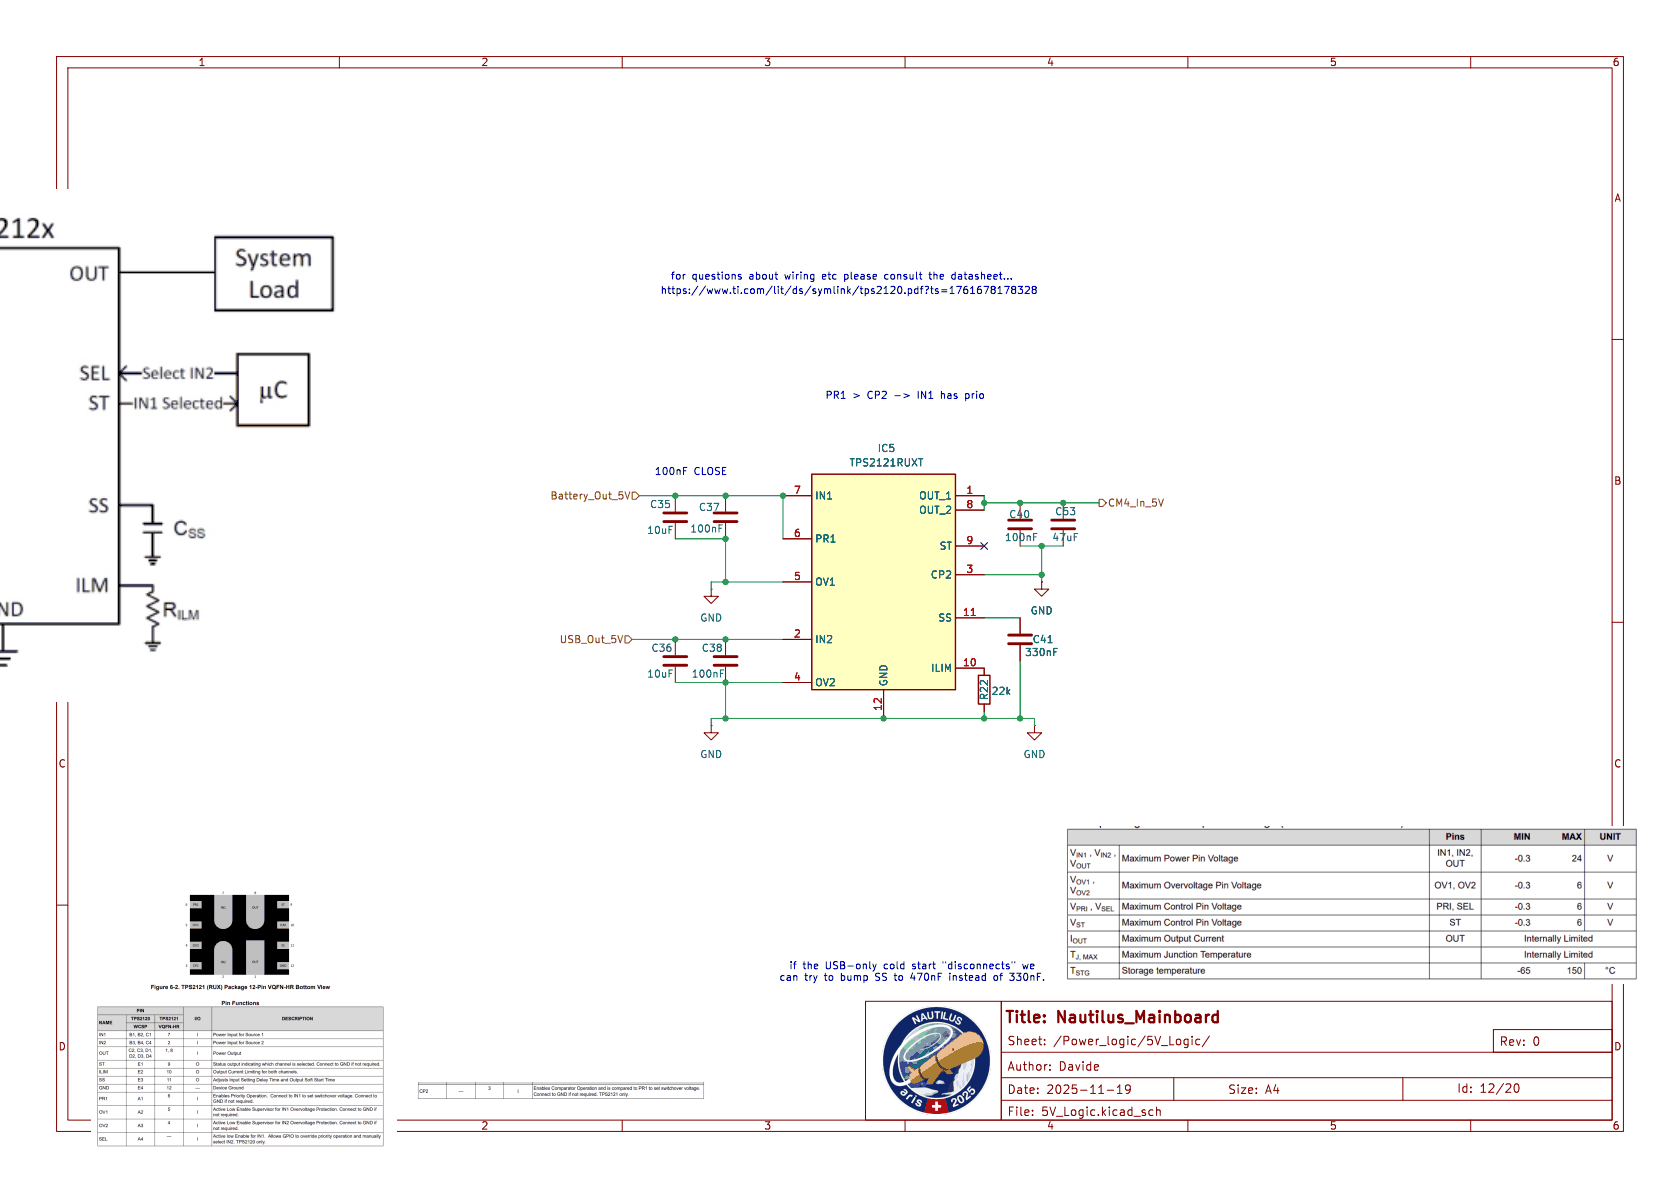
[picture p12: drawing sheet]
(kicad_sch
 (version 20250114)
 (generator "eeschema")
 (generator_version "9.0")
 (paper "A4")
 (title_block
  (title "Nautilus_Mainboard")
  (date "2025-11-19")
  (rev "0")
  (company "Davide"))
 (lib_symbols
  (symbol "#dzdb:g_cap/C-100n-0603"
   (pin_numbers (hide yes))
   (pin_names
    (offset 0.254)) (exclude_from_sim no) (in_bom yes) (on_board yes)
   (property "Reference" "C" (at 0.635 2.54 0) (effects (font (size 1.27 1.27)) (justify left)))
   (property "Value" "100nF" (at 0.635 -2.54 0) (effects (font (size 1.27 1.27)) (justify left)))
   (property "Footprint" "Capacitor_SMD:C_0603_1608Metric" (at 0.9652 -3.81 0) (effects (font (size 1.27 1.27)) (hide yes)))
   (property "Datasheet" "https://www.we-online.com/components/products/datasheet/885012206095.pdf" (at 0 0 0) (effects (font (size 1.27 1.27)) (hide yes)))
   (property "Description" "Cap 100nF 50V 0603 C0G ±10%" (at 0 0 0) (effects (font (size 1.27 1.27)) (hide yes)))
   (property "IPN" "C-100n-0603" (at 0 0 0) (effects (font (size 1.27 1.27)) (hide yes)))
   (property "MPN" "885012206095" (at 0 0 0) (effects (font (size 1.27 1.27)) (hide yes)))
   (property "Manufacturer" "Wurth Elektronik" (at 0 0 0) (effects (font (size 1.27 1.27)) (hide yes)))
   (property "Capacitance" "100nF" (at 0 0 0) (effects (font (size 1.27 1.27)) (hide yes)))
   (property "Voltage" "50V" (at 0 0 0) (effects (font (size 1.27 1.27)) (hide yes)))
   (property "Material" "C0G" (at 0 0 0) (effects (font (size 1.27 1.27)) (hide yes)))
   (property "Tolerance" "10%" (at 0 0 0) (effects (font (size 1.27 1.27)) (hide yes)))
   (property "Supplier" "Mouser" (at 0 0 0) (effects (font (size 1.27 1.27)) (hide yes)))
   (property "SPN" "710-885012206095" (at 0 0 0) (effects (font (size 1.27 1.27)) (hide yes)))
   (property "LCSC" "CXXXXX" (at 0 0 0) (effects (font (size 1.27 1.27)) (hide yes)))
   (property "Comment" "lifecycle=Active; note=Auto-generated" (at 0 0 0) (effects (font (size 1.27 1.27)) (hide yes)))
   (symbol "g_cap/C-100n-0603_0_1"
    (polyline (pts (xy -2.032 0.762) (xy 2.032 0.762)) (stroke (width 0.508) (type default)) (fill (type none)))
    (polyline (pts (xy -2.032 -0.762) (xy 2.032 -0.762)) (stroke (width 0.508) (type default)) (fill (type none))))
   (symbol "g_cap/C-100n-0603_1_1"
    (pin passive line (at 0 3.81 270) (length 2.794) (name "~" (effects (font (size 1.27 1.27)))) (number "1" (effects (font (size 1.27 1.27)))))
    (pin passive line (at 0 -3.81 90) (length 2.794) (name "~" (effects (font (size 1.27 1.27)))) (number "2" (effects (font (size 1.27 1.27))))))
   (embedded_fonts no))
  (symbol "#dzdb:g_cap/C-330n-0603"
   (pin_numbers (hide yes))
   (pin_names
    (offset 0.254)) (exclude_from_sim no) (in_bom yes) (on_board yes)
   (property "Reference" "C" (at 0.635 2.54 0) (effects (font (size 1.27 1.27)) (justify left)))
   (property "Value" "330nF" (at 0.635 -2.54 0) (effects (font (size 1.27 1.27)) (justify left)))
   (property "Footprint" "Capacitor_SMD:C_0603_1608Metric" (at 0.9652 -3.81 0) (effects (font (size 1.27 1.27)) (hide yes)))
   (property "Datasheet" "https://www.we-online.com/components/products/datasheet/885012206098.pdf" (at 0 0 0) (effects (font (size 1.27 1.27)) (hide yes)))
   (property "Description" "Cap 330nF 50V 0603 C0G ±10%" (at 0 0 0) (effects (font (size 1.27 1.27)) (hide yes)))
   (property "IPN" "C-330n-0603" (at 0 0 0) (effects (font (size 1.27 1.27)) (hide yes)))
   (property "MPN" "885012206098" (at 0 0 0) (effects (font (size 1.27 1.27)) (hide yes)))
   (property "Manufacturer" "Wurth Elektronik" (at 0 0 0) (effects (font (size 1.27 1.27)) (hide yes)))
   (property "Capacitance" "330nF" (at 0 0 0) (effects (font (size 1.27 1.27)) (hide yes)))
   (property "Voltage" "50V" (at 0 0 0) (effects (font (size 1.27 1.27)) (hide yes)))
   (property "Material" "C0G" (at 0 0 0) (effects (font (size 1.27 1.27)) (hide yes)))
   (property "Tolerance" "10%" (at 0 0 0) (effects (font (size 1.27 1.27)) (hide yes)))
   (property "Supplier" "Mouser" (at 0 0 0) (effects (font (size 1.27 1.27)) (hide yes)))
   (property "SPN" "710-885012206098" (at 0 0 0) (effects (font (size 1.27 1.27)) (hide yes)))
   (property "LCSC" "CXXXXX" (at 0 0 0) (effects (font (size 1.27 1.27)) (hide yes)))
   (property "Comment" "lifecycle=Active; note=Auto-generated" (at 0 0 0) (effects (font (size 1.27 1.27)) (hide yes)))
   (symbol "g_cap/C-330n-0603_0_1"
    (polyline (pts (xy -2.032 0.762) (xy 2.032 0.762)) (stroke (width 0.508) (type default)) (fill (type none)))
    (polyline (pts (xy -2.032 -0.762) (xy 2.032 -0.762)) (stroke (width 0.508) (type default)) (fill (type none))))
   (symbol "g_cap/C-330n-0603_1_1"
    (pin passive line (at 0 3.81 270) (length 2.794) (name "~" (effects (font (size 1.27 1.27)))) (number "1" (effects (font (size 1.27 1.27)))))
    (pin passive line (at 0 -3.81 90) (length 2.794) (name "~" (effects (font (size 1.27 1.27)))) (number "2" (effects (font (size 1.27 1.27))))))
   (embedded_fonts no))
  (symbol "#dzdb:g_res/R-22k-0603"
   (pin_numbers (hide yes))
   (pin_names
    (offset 0)) (exclude_from_sim no) (in_bom yes) (on_board yes)
   (property "Reference" "R" (at 2.032 0 90) (effects (font (size 1.27 1.27))))
   (property "Value" "22k" (at 0 0 90) (effects (font (size 1.27 1.27))))
   (property "Footprint" "Resistor_SMD:R_0603_1608Metric" (at -1.778 0 90) (effects (font (size 1.27 1.27)) (hide yes)))
   (property "Datasheet" "https://www.we-online.com/components/products/datasheet/560112116022.pdf" (at 0 0 0) (effects (font (size 1.27 1.27)) (hide yes)))
   (property "Description" "Thick Film Resistors - SMD WRIS-RSKS 22 kOhms 1 % 0.1 W 0603" (at 0 0 0) (effects (font (size 1.27 1.27)) (hide yes)))
   (property "IPN" "R-22k-0603" (at 0 0 0) (effects (font (size 1.27 1.27)) (hide yes)))
   (property "MPN" "560112116022" (at 0 0 0) (effects (font (size 1.27 1.27)) (hide yes)))
   (property "Manufacturer" "Wurth Elektronik" (at 0 0 0) (effects (font (size 1.27 1.27)) (hide yes)))
   (property "Resistance" "22k" (at 0 0 0) (effects (font (size 1.27 1.27)) (hide yes)))
   (property "Power" "0.1 W" (at 0 0 0) (effects (font (size 1.27 1.27)) (hide yes)))
   (property "Material" "Thick film" (at 0 0 0) (effects (font (size 1.27 1.27)) (hide yes)))
   (property "Tolerance" "1 %" (at 0 0 0) (effects (font (size 1.27 1.27)) (hide yes)))
   (property "Supplier" "Mouser" (at 0 0 0) (effects (font (size 1.27 1.27)) (hide yes)))
   (property "SPN" "710-560112116022" (at 0 0 0) (effects (font (size 1.27 1.27)) (hide yes)))
   (property "LCSC" "CXXXXX" (at 0 0 0) (effects (font (size 1.27 1.27)) (hide yes)))
   (property "Comment" "lifecycle=Active; note=Auto-generated" (at 0 0 0) (effects (font (size 1.27 1.27)) (hide yes)))
   (symbol "g_res/R-22k-0603_0_1"
    (rectangle (start -1.016 -2.54) (end 1.016 2.54) (stroke (width 0.254) (type default)) (fill (type none))))
   (symbol "g_res/R-22k-0603_1_1"
    (pin passive line (at 0 3.81 270) (length 1.27) (name "~" (effects (font (size 1.27 1.27)))) (number "1" (effects (font (size 1.27 1.27)))))
    (pin passive line (at 0 -3.81 90) (length 1.27) (name "~" (effects (font (size 1.27 1.27)))) (number "2" (effects (font (size 1.27 1.27))))))
   (embedded_fonts no))
  (symbol "#dzdb:s_cap/C-MUR-GRM21BR61A476ME15"
   (pin_numbers (hide yes))
   (pin_names
    (offset 0.254)) (exclude_from_sim no) (in_bom yes) (on_board yes)
   (property "Reference" "C" (at 0.635 2.54 0) (effects (font (size 1.27 1.27)) (justify left)))
   (property "Value" "47uF" (at 0.635 -2.54 0) (effects (font (size 1.27 1.27)) (justify left)))
   (property "Footprint" "Capacitor_SMD:C_0805_2012Metric" (at 0.9652 -3.81 0) (effects (font (size 1.27 1.27)) (hide yes)))
   (property "Datasheet" "https://www.murata.com/products/productdetail?partno=GRM21BR61A476ME15%23" (at 0 0 0) (effects (font (size 1.27 1.27)) (hide yes)))
   (property "Description" "Cap 47µF 10V 0805 X5R ±20%" (at 0 0 0) (effects (font (size 1.27 1.27)) (hide yes)))
   (property "IPN" "C-MUR-GRM21BR61A476ME15" (at 0 0 0) (effects (font (size 1.27 1.27)) (hide yes)))
   (property "MPN" "GRM21BR61A476ME15" (at 0 0 0) (effects (font (size 1.27 1.27)) (hide yes)))
   (property "Manufacturer" "Murata Electronics" (at 0 0 0) (effects (font (size 1.27 1.27)) (hide yes)))
   (property "Capacitance" "47uF" (at 0 0 0) (effects (font (size 1.27 1.27)) (hide yes)))
   (property "Voltage" "10V" (at 0 0 0) (effects (font (size 1.27 1.27)) (hide yes)))
   (property "Material" "X5R" (at 0 0 0) (effects (font (size 1.27 1.27)) (hide yes)))
   (property "Tolerance" "20%" (at 0 0 0) (effects (font (size 1.27 1.27)) (hide yes)))
   (property "Supplier" "Mouser" (at 0 0 0) (effects (font (size 1.27 1.27)) (hide yes)))
   (property "SPN" "81-GRM21BR61A476ME5L" (at 0 0 0) (effects (font (size 1.27 1.27)) (hide yes)))
   (property "LCSC" "C124129" (at 0 0 0) (effects (font (size 1.27 1.27)) (hide yes)))
   (property "Comment" "lifecycle=Active; note=High capacitance in 0805 package" (at 0 0 0) (effects (font (size 1.27 1.27)) (hide yes)))
   (symbol "s_cap/C-MUR-GRM21BR61A476ME15_0_1"
    (polyline (pts (xy -2.032 0.762) (xy 2.032 0.762)) (stroke (width 0.508) (type default)) (fill (type none)))
    (polyline (pts (xy -2.032 -0.762) (xy 2.032 -0.762)) (stroke (width 0.508) (type default)) (fill (type none))))
   (symbol "s_cap/C-MUR-GRM21BR61A476ME15_1_1"
    (pin passive line (at 0 3.81 270) (length 2.794) (name "~" (effects (font (size 1.27 1.27)))) (number "1" (effects (font (size 1.27 1.27)))))
    (pin passive line (at 0 -3.81 90) (length 2.794) (name "~" (effects (font (size 1.27 1.27)))) (number "2" (effects (font (size 1.27 1.27))))))
   (embedded_fonts no))
  (symbol "#dzdb:s_cap/C-MUR-GRM32EC72A106KE05"
   (pin_numbers (hide yes))
   (pin_names
    (offset 0.254)) (exclude_from_sim no) (in_bom yes) (on_board yes)
   (property "Reference" "C" (at 0.635 2.54 0) (effects (font (size 1.27 1.27)) (justify left)))
   (property "Value" "10uF" (at 0.635 -2.54 0) (effects (font (size 1.27 1.27)) (justify left)))
   (property "Footprint" "Capacitor_SMD:C_1210_3225Metric" (at 0.9652 -3.81 0) (effects (font (size 1.27 1.27)) (hide yes)))
   (property "Datasheet" "https://www.murata.com/products/productdetail?partno=GRM32EC72A106KE05K" (at 0 0 0) (effects (font (size 1.27 1.27)) (hide yes)))
   (property "Description" "Cap 10µF 100V 1210 X7R ±10%" (at 0 0 0) (effects (font (size 1.27 1.27)) (hide yes)))
   (property "IPN" "C-MUR-GRM32EC72A106KE05" (at 0 0 0) (effects (font (size 1.27 1.27)) (hide yes)))
   (property "MPN" "GRM32EC72A106KE05" (at 0 0 0) (effects (font (size 1.27 1.27)) (hide yes)))
   (property "Manufacturer" "Murata Electronics" (at 0 0 0) (effects (font (size 1.27 1.27)) (hide yes)))
   (property "Capacitance" "10uF" (at 0 0 0) (effects (font (size 1.27 1.27)) (hide yes)))
   (property "Voltage" "100V" (at 0 0 0) (effects (font (size 1.27 1.27)) (hide yes)))
   (property "Material" "X7R" (at 0 0 0) (effects (font (size 1.27 1.27)) (hide yes)))
   (property "Tolerance" "10%" (at 0 0 0) (effects (font (size 1.27 1.27)) (hide yes)))
   (property "Supplier" "Mouser" (at 0 0 0) (effects (font (size 1.27 1.27)) (hide yes)))
   (property "SPN" "81-GRM32EC72A106KE5K" (at 0 0 0) (effects (font (size 1.27 1.27)) (hide yes)))
   (property "LCSC" "C5444485" (at 0 0 0) (effects (font (size 1.27 1.27)) (hide yes)))
   (property "Comment" "lifecycle=Active; Alternative part: Samsung CL32Y106KCVZNW (almost identical specs)" (at 0 0 0) (effects (font (size 1.27 1.27)) (hide yes)))
   (symbol "s_cap/C-MUR-GRM32EC72A106KE05_0_1"
    (polyline (pts (xy -2.032 0.762) (xy 2.032 0.762)) (stroke (width 0.508) (type default)) (fill (type none)))
    (polyline (pts (xy -2.032 -0.762) (xy 2.032 -0.762)) (stroke (width 0.508) (type default)) (fill (type none))))
   (symbol "s_cap/C-MUR-GRM32EC72A106KE05_1_1"
    (pin passive line (at 0 3.81 270) (length 2.794) (name "~" (effects (font (size 1.27 1.27)))) (number "1" (effects (font (size 1.27 1.27)))))
    (pin passive line (at 0 -3.81 90) (length 2.794) (name "~" (effects (font (size 1.27 1.27)))) (number "2" (effects (font (size 1.27 1.27))))))
   (embedded_fonts no))
  (symbol "power:GND"
   (power)
   (pin_numbers (hide yes))
   (pin_names
    (offset 0) (hide yes)) (exclude_from_sim no) (in_bom yes) (on_board yes)
   (property "Reference" "#PWR" (at 0 -6.35 0) (effects (font (size 1.27 1.27)) (hide yes)))
   (property "Value" "GND" (at 0 -3.81 0) (effects (font (size 1.27 1.27))))
   (property "Footprint" "" (at 0 0 0) (effects (font (size 1.27 1.27)) (hide yes)))
   (property "Datasheet" "" (at 0 0 0) (effects (font (size 1.27 1.27)) (hide yes)))
   (property "Description" "Power symbol creates a global label with name \"GND\" , ground" (at 0 0 0) (effects (font (size 1.27 1.27)) (hide yes)))
   (symbol "GND_0_1"
    (polyline (pts (xy 0 0) (xy 0 -1.27) (xy 1.27 -1.27) (xy 0 -2.54) (xy -1.27 -1.27) (xy 0 -1.27)) (stroke (width 0) (type default)) (fill (type none))))
   (symbol "GND_1_1"
    (pin power_in line (at 0 0 270) (length 0) (name "~" (effects (font (size 1.27 1.27)))) (number "1" (effects (font (size 1.27 1.27))))))
   (embedded_fonts no))
  (symbol "s_misc/TEXA-595-TPS2121RUXT_1" (exclude_from_sim no) (in_bom yes) (on_board yes)
   (property "Reference" "IC" (at 24.13 15.24 0) (effects (font (size 1.27 1.27)) (justify left top)))
   (property "Value" "" (at 24.13 12.7 0) (effects (font (size 1.27 1.27)) (justify left top)))
   (property "Footprint" "dz_dio:TI_Switchover_TPS2121RUXT" (at 24.13 -87.3 0) (effects (font (size 1.27 1.27)) (justify left top) (hide yes)))
   (property "Datasheet" "https://www.ti.com/lit/ds/symlink/tps2120.pdf?ts=1761678178328" (at 24.13 -187.3 0) (effects (font (size 1.27 1.27)) (justify left top) (hide yes)))
   (property "Description" "Leistungsschalter IC - Leistungsverteiler 2.7-V&nbsp;to 22-V 56-m? 4.5-A power A 595-TPS2121RUXR" (at 0 0 0) (effects (font (size 1.27 1.27)) (hide yes)))
   (property "Height" "1" (at 24.13 -387.3 0) (effects (font (size 1.27 1.27)) (justify left top) (hide yes)))
   (property "Mouser Part Number" "595-TPS2121RUXT" (at 24.13 -487.3 0) (effects (font (size 1.27 1.27)) (justify left top) (hide yes)))
   (property "Mouser Price/Stock" "https://www.mouser.co.uk/ProductDetail/Texas-Instruments/TPS2121RUXT?qs=l7cgNqFNU1i6abJCbO5ulQ%3D%3D" (at 24.13 -587.3 0) (effects (font (size 1.27 1.27)) (justify left top) (hide yes)))
   (property "Manufacturer_Name" "Texas Instruments" (at 24.13 -687.3 0) (effects (font (size 1.27 1.27)) (justify left top) (hide yes)))
   (property "Manufacturer_Part_Number" "TPS2121RUXT" (at 24.13 -787.3 0) (effects (font (size 1.27 1.27)) (justify left top) (hide yes)))
   (property "IPN" "TEXA-595-TPS2121RUXT" (at 0 0 0) (effects (font (size 1.27 1.27)) (hide yes)))
   (property "MPN" "595-TPS2121RUXT" (at 0 0 0) (effects (font (size 1.27 1.27)) (hide yes)))
   (property "Manufacturer" "Texas Instruments" (at 0 0 0) (effects (font (size 1.27 1.27)) (hide yes)))
   (property "Symbol" "dz_dio:TI_Switchover_TPS2121RUXT" (at 0 0 0) (effects (font (size 1.27 1.27)) (hide yes)))
   (property "Type" "Leistungsschalter IC - Leistungsverteiler" (at 0 0 0) (effects (font (size 1.27 1.27)) (hide yes)))
   (property "Supplier" "Mouser" (at 0 0 0) (effects (font (size 1.27 1.27)) (hide yes)))
   (property "SPN" "595-TPS2121RUXT" (at 0 0 0) (effects (font (size 1.27 1.27)) (hide yes)))
   (property "LCSC" "" (at 0 0 0) (effects (font (size 1.27 1.27)) (hide yes)))
   (property "Comment" "This is a bit of a tricky one to solder by hand; wed need paste and a heat gun..." (at 0 0 0) (effects (font (size 1.27 1.27)) (hide yes)))
   (symbol "s_misc/TEXA-595-TPS2121RUXT_1_1_1"
    (rectangle (start 5.08 10.16) (end 30.48 -27.94) (stroke (width 0.254) (type default)) (fill (type background)))
    (pin passive line (at 0 6.35 0) (length 5.08) (name "IN1" (effects (font (size 1.27 1.27)))) (number "7" (effects (font (size 1.27 1.27)))))
    (pin passive line (at 0 -1.27 0) (length 5.08) (name "PR1" (effects (font (size 1.27 1.27)))) (number "6" (effects (font (size 1.27 1.27)))))
    (pin passive line (at 0 -8.89 0) (length 5.08) (name "OV1" (effects (font (size 1.27 1.27)))) (number "5" (effects (font (size 1.27 1.27)))))
    (pin passive line (at 0 -19.05 0) (length 5.08) (name "IN2" (effects (font (size 1.27 1.27)))) (number "2" (effects (font (size 1.27 1.27)))))
    (pin passive line (at 0 -26.67 0) (length 5.08) (name "OV2" (effects (font (size 1.27 1.27)))) (number "4" (effects (font (size 1.27 1.27)))))
    (pin passive line (at 17.78 -33.02 90) (length 5.08) (name "GND" (effects (font (size 1.27 1.27)))) (number "12" (effects (font (size 1.27 1.27)))))
    (pin passive line (at 35.56 6.35 180) (length 5.08) (name "OUT_1" (effects (font (size 1.27 1.27)))) (number "1" (effects (font (size 1.27 1.27)))))
    (pin passive line (at 35.56 3.81 180) (length 5.08) (name "OUT_2" (effects (font (size 1.27 1.27)))) (number "8" (effects (font (size 1.27 1.27)))))
    (pin passive line (at 35.56 -2.54 180) (length 5.08) (name "ST" (effects (font (size 1.27 1.27)))) (number "9" (effects (font (size 1.27 1.27)))))
    (pin passive line (at 35.56 -7.62 180) (length 5.08) (name "CP2" (effects (font (size 1.27 1.27)))) (number "3" (effects (font (size 1.27 1.27)))))
    (pin passive line (at 35.56 -15.24 180) (length 5.08) (name "SS" (effects (font (size 1.27 1.27)))) (number "11" (effects (font (size 1.27 1.27)))))
    (pin passive line (at 35.56 -24.13 180) (length 5.08) (name "ILIM" (effects (font (size 1.27 1.27)))) (number "10" (effects (font (size 1.27 1.27))))))
   (embedded_fonts no)))
 (text "for questions about wiring etc please consult the datasheet..."
  (exclude_from_sim no)
  (at 148.844 49.022 0)
  (effects (font (size 1.27 1.27))))
 (text "if the USB-only cold start \"disconnects\" we\ncan try to bump SS to 470nF instead of 330nF."
  (exclude_from_sim no)
  (at 161.29 171.958 0)
  (effects (font (size 1.27 1.27))))
 (text "100nF CLOSE"
  (exclude_from_sim no)
  (at 122.174 83.566 0)
  (effects (font (size 1.27 1.27))))
 (text "https://www.ti.com/lit/ds/symlink/tps2120.pdf?ts=1761678178328"
  (exclude_from_sim no)
  (at 150.114 51.562 0)
  (effects (font (size 1.27 1.27))))
 (text "PR1 > CP2 -> IN1 has prio"
  (exclude_from_sim no)
  (at 160.02 70.104 0)
  (effects (font (size 1.27 1.27))))
 (junction
  (at 184.15 96.52)
  (diameter 0)
  (color 0 0 0 0))
 (junction
  (at 180.34 88.9)
  (diameter 0)
  (color 0 0 0 0))
 (junction
  (at 119.38 87.63)
  (diameter 0)
  (color 0 0 0 0))
 (junction
  (at 173.99 127)
  (diameter 0)
  (color 0 0 0 0))
 (junction
  (at 156.21 127)
  (diameter 0)
  (color 0 0 0 0))
 (junction
  (at 173.99 88.9)
  (diameter 0)
  (color 0 0 0 0))
 (junction
  (at 180.34 127)
  (diameter 0)
  (color 0 0 0 0))
 (junction
  (at 119.38 113.03)
  (diameter 0)
  (color 0 0 0 0))
 (junction
  (at 128.27 95.25)
  (diameter 0)
  (color 0 0 0 0))
 (junction
  (at 128.27 87.63)
  (diameter 0)
  (color 0 0 0 0))
 (junction
  (at 184.15 101.6)
  (diameter 0)
  (color 0 0 0 0))
 (junction
  (at 128.27 120.65)
  (diameter 0)
  (color 0 0 0 0))
 (junction
  (at 128.27 102.87)
  (diameter 0)
  (color 0 0 0 0))
 (junction
  (at 138.43 87.63)
  (diameter 0)
  (color 0 0 0 0))
 (junction
  (at 128.27 113.03)
  (diameter 0)
  (color 0 0 0 0))
 (junction
  (at 187.96 88.9)
  (diameter 0)
  (color 0 0 0 0))
 (junction
  (at 128.27 127)
  (diameter 0)
  (color 0 0 0 0))
 (no_connect
  (at 173.99 96.52))
 (wire
  (pts (xy 187.96 88.9) (xy 194.31 88.9))
  (stroke (width 0) (type default)))
 (wire
  (pts (xy 128.27 102.87) (xy 138.43 102.87))
  (stroke (width 0) (type default)))
 (wire
  (pts (xy 184.15 96.52) (xy 184.15 101.6))
  (stroke (width 0) (type default)))
 (wire
  (pts (xy 128.27 113.03) (xy 138.43 113.03))
  (stroke (width 0) (type default)))
 (wire
  (pts (xy 182.88 127) (xy 180.34 127))
  (stroke (width 0) (type default)))
 (wire
  (pts (xy 128.27 127) (xy 156.21 127))
  (stroke (width 0) (type default)))
 (wire
  (pts (xy 184.15 101.6) (xy 184.15 102.87))
  (stroke (width 0) (type default)))
 (wire
  (pts (xy 138.43 87.63) (xy 138.43 95.25))
  (stroke (width 0) (type default)))
 (wire
  (pts (xy 173.99 88.9) (xy 173.99 90.17))
  (stroke (width 0) (type default)))
 (wire
  (pts (xy 180.34 88.9) (xy 187.96 88.9))
  (stroke (width 0) (type default)))
 (wire
  (pts (xy 119.38 87.63) (xy 128.27 87.63))
  (stroke (width 0) (type default)))
 (wire
  (pts (xy 128.27 87.63) (xy 138.43 87.63))
  (stroke (width 0) (type default)))
 (wire
  (pts (xy 173.99 127) (xy 180.34 127))
  (stroke (width 0) (type default)))
 (wire
  (pts (xy 125.73 102.87) (xy 128.27 102.87))
  (stroke (width 0) (type default)))
 (wire
  (pts (xy 125.73 102.87) (xy 125.73 104.14))
  (stroke (width 0) (type default)))
 (wire
  (pts (xy 173.99 109.22) (xy 180.34 109.22))
  (stroke (width 0) (type default)))
 (wire
  (pts (xy 184.15 101.6) (xy 173.99 101.6))
  (stroke (width 0) (type default)))
 (wire
  (pts (xy 113.03 87.63) (xy 119.38 87.63))
  (stroke (width 0) (type default)))
 (wire
  (pts (xy 119.38 120.65) (xy 128.27 120.65))
  (stroke (width 0) (type default)))
 (wire
  (pts (xy 111.76 113.03) (xy 119.38 113.03))
  (stroke (width 0) (type default)))
 (wire
  (pts (xy 128.27 120.65) (xy 138.43 120.65))
  (stroke (width 0) (type default)))
 (wire
  (pts (xy 173.99 87.63) (xy 173.99 88.9))
  (stroke (width 0) (type default)))
 (wire
  (pts (xy 128.27 127) (xy 125.73 127))
  (stroke (width 0) (type default)))
 (wire
  (pts (xy 173.99 125.73) (xy 173.99 127))
  (stroke (width 0) (type default)))
 (wire
  (pts (xy 182.88 128.27) (xy 182.88 127))
  (stroke (width 0) (type default)))
 (wire
  (pts (xy 156.21 127) (xy 173.99 127))
  (stroke (width 0) (type default)))
 (wire
  (pts (xy 128.27 127) (xy 128.27 120.65))
  (stroke (width 0) (type default)))
 (wire
  (pts (xy 173.99 88.9) (xy 180.34 88.9))
  (stroke (width 0) (type default)))
 (wire
  (pts (xy 184.15 96.52) (xy 187.96 96.52))
  (stroke (width 0) (type default)))
 (wire
  (pts (xy 180.34 96.52) (xy 184.15 96.52))
  (stroke (width 0) (type default)))
 (wire
  (pts (xy 119.38 95.25) (xy 128.27 95.25))
  (stroke (width 0) (type default)))
 (wire
  (pts (xy 128.27 95.25) (xy 128.27 102.87))
  (stroke (width 0) (type default)))
 (wire
  (pts (xy 125.73 128.27) (xy 125.73 127))
  (stroke (width 0) (type default)))
 (wire
  (pts (xy 119.38 113.03) (xy 128.27 113.03))
  (stroke (width 0) (type default)))
 (wire
  (pts (xy 180.34 116.84) (xy 180.34 127))
  (stroke (width 0) (type default)))
 (image
  (at 43.18 180.34)
  (scale 0.186384)
  (data))
 (image
  (at 0 78.74)
  (data))
 (image
  (at 238.76 160.02)
  (scale 0.371874)
  (data))
 (image
  (at 99.06 193.04)
  (scale 0.18685)
  (data))
 (hierarchical_label "USB_Out_5V"
  (shape input)
  (at 111.76 113.03 180)
  (effects (font (size 1.27 1.27)) (justify right)))
 (hierarchical_label "CM4_In_5V"
  (shape output)
  (at 194.31 88.9 0)
  (effects (font (size 1.27 1.27)) (justify left)))
 (hierarchical_label "Battery_Out_5V"
  (shape input)
  (at 113.03 87.63 180)
  (effects (font (size 1.27 1.27)) (justify right)))
 (symbol
  (lib_id "#dzdb:s_cap/C-MUR-GRM21BR61A476ME15")
  (at 187.96 92.71 0)
  (unit 1)
  (exclude_from_sim no)
  (in_bom yes)
  (on_board yes)
  (dnp no)
  (property "Reference" "C53" (at 186.436 90.424 0) (effects (font (size 1.27 1.27)) (justify left)))
  (property "Value" "47uF" (at 185.928 94.996 0) (effects (font (size 1.27 1.27)) (justify left)))
  (property "Footprint" "Capacitor_SMD:C_0805_2012Metric" (at 188.9252 96.52 0) (effects (font (size 1.27 1.27)) (hide yes)))
  (property "Datasheet" "https://www.murata.com/products/productdetail?partno=GRM21BR61A476ME15%23" (at 187.96 92.71 0) (effects (font (size 1.27 1.27)) (hide yes)))
  (property "Description" "Cap 47µF 10V 0805 X5R ±20%" (at 187.96 92.71 0) (effects (font (size 1.27 1.27)) (hide yes)))
  (property "IPN" "C-MUR-GRM21BR61A476ME15" (at 187.96 92.71 0) (effects (font (size 1.27 1.27)) (hide yes)))
  (property "MPN" "GRM21BR61A476ME15" (at 187.96 92.71 0) (effects (font (size 1.27 1.27)) (hide yes)))
  (property "Manufacturer" "Murata Electronics" (at 187.96 92.71 0) (effects (font (size 1.27 1.27)) (hide yes)))
  (property "Capacitance" "47uF" (at 187.96 92.71 0) (effects (font (size 1.27 1.27)) (hide yes)))
  (property "Voltage" "10V" (at 187.96 92.71 0) (effects (font (size 1.27 1.27)) (hide yes)))
  (property "Material" "X5R" (at 187.96 92.71 0) (effects (font (size 1.27 1.27)) (hide yes)))
  (property "Tolerance" "20%" (at 187.96 92.71 0) (effects (font (size 1.27 1.27)) (hide yes)))
  (property "Supplier" "Mouser" (at 187.96 92.71 0) (effects (font (size 1.27 1.27)) (hide yes)))
  (property "SPN" "81-GRM21BR61A476ME5L" (at 187.96 92.71 0) (effects (font (size 1.27 1.27)) (hide yes)))
  (property "LCSC" "C124129" (at 187.96 92.71 0) (effects (font (size 1.27 1.27)) (hide yes)))
  (property "Comment" "lifecycle=Active; note=High capacitance in 0805 package" (at 187.96 92.71 0) (effects (font (size 1.27 1.27)) (hide yes)))
  (pin "1")
  (pin "2"))
 (symbol
  (lib_id "power:GND")
  (at 125.73 104.14 0)
  (unit 1)
  (exclude_from_sim no)
  (in_bom yes)
  (on_board yes)
  (dnp no)
  (fields_autoplaced yes)
  (property "Reference" "#PWR030" (at 125.73 110.49 0) (effects (font (size 1.27 1.27)) (hide yes)))
  (property "Value" "GND" (at 125.73 109.22 0) (effects (font (size 1.27 1.27))))
  (property "Footprint" "" (at 125.73 104.14 0) (effects (font (size 1.27 1.27)) (hide yes)))
  (property "Datasheet" "" (at 125.73 104.14 0) (effects (font (size 1.27 1.27)) (hide yes)))
  (property "Description" "Power symbol creates a global label with name \"GND\" , ground" (at 125.73 104.14 0) (effects (font (size 1.27 1.27)) (hide yes)))
  (pin "1"))
 (symbol
  (lib_id "power:GND")
  (at 182.88 128.27 0)
  (unit 1)
  (exclude_from_sim no)
  (in_bom yes)
  (on_board yes)
  (dnp no)
  (fields_autoplaced yes)
  (property "Reference" "#PWR059" (at 182.88 134.62 0) (effects (font (size 1.27 1.27)) (hide yes)))
  (property "Value" "GND" (at 182.88 133.35 0) (effects (font (size 1.27 1.27))))
  (property "Footprint" "" (at 182.88 128.27 0) (effects (font (size 1.27 1.27)) (hide yes)))
  (property "Datasheet" "" (at 182.88 128.27 0) (effects (font (size 1.27 1.27)) (hide yes)))
  (property "Description" "Power symbol creates a global label with name \"GND\" , ground" (at 182.88 128.27 0) (effects (font (size 1.27 1.27)) (hide yes)))
  (pin "1"))
 (symbol
  (lib_id "#dzdb:g_cap/C-330n-0603")
  (at 180.34 113.03 180)
  (unit 1)
  (exclude_from_sim no)
  (in_bom yes)
  (on_board yes)
  (dnp no)
  (property "Reference" "C41" (at 184.404 113.03 0) (effects (font (size 1.27 1.27))))
  (property "Value" "330nF" (at 184.15 115.316 0) (effects (font (size 1.27 1.27))))
  (property "Footprint" "Capacitor_SMD:C_0603_1608Metric" (at 179.3748 109.22 0) (effects (font (size 1.27 1.27)) (hide yes)))
  (property "Datasheet" "https://www.we-online.com/components/products/datasheet/885012206098.pdf" (at 180.34 113.03 0) (effects (font (size 1.27 1.27)) (hide yes)))
  (property "Description" "Cap 330nF 50V 0603 C0G ±10%" (at 180.34 113.03 0) (effects (font (size 1.27 1.27)) (hide yes)))
  (property "IPN" "C-330n-0603" (at 180.34 113.03 0) (effects (font (size 1.27 1.27)) (hide yes)))
  (property "MPN" "885012206098" (at 180.34 113.03 0) (effects (font (size 1.27 1.27)) (hide yes)))
  (property "Manufacturer" "Wurth Elektronik" (at 180.34 113.03 0) (effects (font (size 1.27 1.27)) (hide yes)))
  (property "Capacitance" "330nF" (at 180.34 113.03 0) (effects (font (size 1.27 1.27)) (hide yes)))
  (property "Voltage" "50V" (at 180.34 113.03 0) (effects (font (size 1.27 1.27)) (hide yes)))
  (property "Material" "C0G" (at 180.34 113.03 0) (effects (font (size 1.27 1.27)) (hide yes)))
  (property "Tolerance" "10%" (at 180.34 113.03 0) (effects (font (size 1.27 1.27)) (hide yes)))
  (property "Supplier" "Mouser" (at 180.34 113.03 0) (effects (font (size 1.27 1.27)) (hide yes)))
  (property "SPN" "710-885012206098" (at 180.34 113.03 0) (effects (font (size 1.27 1.27)) (hide yes)))
  (property "LCSC" "CXXXXX" (at 180.34 113.03 0) (effects (font (size 1.27 1.27)) (hide yes)))
  (property "Comment" "lifecycle=Active; note=Auto-generated" (at 180.34 113.03 0) (effects (font (size 1.27 1.27)) (hide yes)))
  (pin "1")
  (pin "2"))
 (symbol
  (lib_name "s_misc/TEXA-595-TPS2121RUXT_1")
  (lib_id "#dzdb:s_misc/TEXA-595-TPS2121RUXT")
  (at 138.43 93.98 0)
  (unit 1)
  (exclude_from_sim no)
  (in_bom yes)
  (on_board yes)
  (dnp no)
  (property "Reference" "IC5" (at 156.718 79.248 0) (effects (font (size 1.27 1.27))))
  (property "Value" "TPS2121RUXT" (at 156.718 81.788 0) (effects (font (size 1.27 1.27))))
  (property "Footprint" "dz_dio:TI_Switchover_TPS2121RUXT" (at 162.56 181.28 0) (effects (font (size 1.27 1.27)) (justify left top) (hide yes)))
  (property "Datasheet" "https://www.ti.com/lit/ds/symlink/tps2120.pdf?ts=1761678178328" (at 162.56 281.28 0) (effects (font (size 1.27 1.27)) (justify left top) (hide yes)))
  (property "Description" "Leistungsschalter IC - Leistungsverteiler 2.7-V&nbsp;to 22-V 56-m? 4.5-A power A 595-TPS2121RUXR" (at 138.43 93.98 0) (effects (font (size 1.27 1.27)) (hide yes)))
  (property "Height" "1" (at 162.56 481.28 0) (effects (font (size 1.27 1.27)) (justify left top) (hide yes)))
  (property "Mouser Part Number" "595-TPS2121RUXT" (at 162.56 581.28 0) (effects (font (size 1.27 1.27)) (justify left top) (hide yes)))
  (property "Mouser Price/Stock" "https://www.mouser.co.uk/ProductDetail/Texas-Instruments/TPS2121RUXT?qs=l7cgNqFNU1i6abJCbO5ulQ%3D%3D" (at 162.56 681.28 0) (effects (font (size 1.27 1.27)) (justify left top) (hide yes)))
  (property "Manufacturer_Name" "Texas Instruments" (at 162.56 781.28 0) (effects (font (size 1.27 1.27)) (justify left top) (hide yes)))
  (property "Manufacturer_Part_Number" "TPS2121RUXT" (at 162.56 881.28 0) (effects (font (size 1.27 1.27)) (justify left top) (hide yes)))
  (property "IPN" "TEXA-595-TPS2121RUXT" (at 138.43 93.98 0) (effects (font (size 1.27 1.27)) (hide yes)))
  (property "MPN" "595-TPS2121RUXT" (at 138.43 93.98 0) (effects (font (size 1.27 1.27)) (hide yes)))
  (property "Manufacturer" "Texas Instruments" (at 138.43 93.98 0) (effects (font (size 1.27 1.27)) (hide yes)))
  (property "Symbol" "dz_dio:TI_Switchover_TPS2121RUXT" (at 138.43 93.98 0) (effects (font (size 1.27 1.27)) (hide yes)))
  (property "Type" "Leistungsschalter IC - Leistungsverteiler" (at 138.43 93.98 0) (effects (font (size 1.27 1.27)) (hide yes)))
  (property "Supplier" "Mouser" (at 138.43 93.98 0) (effects (font (size 1.27 1.27)) (hide yes)))
  (property "SPN" "595-TPS2121RUXT" (at 138.43 93.98 0) (effects (font (size 1.27 1.27)) (hide yes)))
  (property "LCSC" "" (at 138.43 93.98 0) (effects (font (size 1.27 1.27)) (hide yes)))
  (property "Comment" "This is a bit of a tricky one to solder by hand; wed need paste and a heat gun..." (at 138.43 93.98 0) (effects (font (size 1.27 1.27)) (hide yes)))
  (property "Order" "Ordered=True" (at 138.43 93.98 0) (effects (font (size 1.27 1.27)) (hide yes)))
  (pin "5")
  (pin "4")
  (pin "10")
  (pin "3")
  (pin "12")
  (pin "11")
  (pin "7")
  (pin "9")
  (pin "2")
  (pin "6")
  (pin "1")
  (pin "8"))
 (symbol
  (lib_id "#dzdb:g_res/R-22k-0603")
  (at 173.99 121.92 180)
  (unit 1)
  (exclude_from_sim no)
  (in_bom yes)
  (on_board yes)
  (dnp no)
  (property "Reference" "R22" (at 173.99 121.92 90) (effects (font (size 1.27 1.27))))
  (property "Value" "22k" (at 177.038 122.174 0) (effects (font (size 1.27 1.27))))
  (property "Footprint" "Resistor_SMD:R_0603_1608Metric" (at 175.768 121.92 90) (effects (font (size 1.27 1.27)) (hide yes)))
  (property "Datasheet" "https://www.we-online.com/components/products/datasheet/560112116022.pdf" (at 173.99 121.92 0) (effects (font (size 1.27 1.27)) (hide yes)))
  (property "Description" "Thick Film Resistors - SMD WRIS-RSKS 22 kOhms 1 % 0.1 W 0603" (at 173.99 121.92 0) (effects (font (size 1.27 1.27)) (hide yes)))
  (property "IPN" "R-22k-0603" (at 173.99 121.92 0) (effects (font (size 1.27 1.27)) (hide yes)))
  (property "MPN" "560112116022" (at 173.99 121.92 0) (effects (font (size 1.27 1.27)) (hide yes)))
  (property "Manufacturer" "Wurth Elektronik" (at 173.99 121.92 0) (effects (font (size 1.27 1.27)) (hide yes)))
  (property "Resistance" "22k" (at 173.99 121.92 0) (effects (font (size 1.27 1.27)) (hide yes)))
  (property "Power" "0.1 W" (at 173.99 121.92 0) (effects (font (size 1.27 1.27)) (hide yes)))
  (property "Material" "Thick film" (at 173.99 121.92 0) (effects (font (size 1.27 1.27)) (hide yes)))
  (property "Tolerance" "1 %" (at 173.99 121.92 0) (effects (font (size 1.27 1.27)) (hide yes)))
  (property "Supplier" "Mouser" (at 173.99 121.92 0) (effects (font (size 1.27 1.27)) (hide yes)))
  (property "SPN" "710-560112116022" (at 173.99 121.92 0) (effects (font (size 1.27 1.27)) (hide yes)))
  (property "LCSC" "CXXXXX" (at 173.99 121.92 0) (effects (font (size 1.27 1.27)) (hide yes)))
  (property "Comment" "lifecycle=Active; note=Auto-generated" (at 173.99 121.92 0) (effects (font (size 1.27 1.27)) (hide yes)))
  (pin "1")
  (pin "2"))
 (symbol
  (lib_id "#dzdb:s_cap/C-MUR-GRM32EC72A106KE05")
  (at 119.38 116.84 0)
  (unit 1)
  (exclude_from_sim no)
  (in_bom yes)
  (on_board yes)
  (dnp no)
  (property "Reference" "C36" (at 115.062 114.554 0) (effects (font (size 1.27 1.27)) (justify left)))
  (property "Value" "10uF" (at 114.3 119.126 0) (effects (font (size 1.27 1.27)) (justify left)))
  (property "Footprint" "Capacitor_SMD:C_1210_3225Metric" (at 120.3452 120.65 0) (effects (font (size 1.27 1.27)) (hide yes)))
  (property "Datasheet" "https://www.murata.com/products/productdetail?partno=GRM32EC72A106KE05K" (at 119.38 116.84 0) (effects (font (size 1.27 1.27)) (hide yes)))
  (property "Description" "Cap 10µF 100V 1210 X7R ±10%" (at 119.38 116.84 0) (effects (font (size 1.27 1.27)) (hide yes)))
  (property "IPN" "C-MUR-GRM32EC72A106KE05" (at 119.38 116.84 0) (effects (font (size 1.27 1.27)) (hide yes)))
  (property "MPN" "GRM32EC72A106KE05" (at 119.38 116.84 0) (effects (font (size 1.27 1.27)) (hide yes)))
  (property "Manufacturer" "Murata Electronics" (at 119.38 116.84 0) (effects (font (size 1.27 1.27)) (hide yes)))
  (property "Capacitance" "10uF" (at 119.38 116.84 0) (effects (font (size 1.27 1.27)) (hide yes)))
  (property "Voltage" "100V" (at 119.38 116.84 0) (effects (font (size 1.27 1.27)) (hide yes)))
  (property "Material" "X7R" (at 119.38 116.84 0) (effects (font (size 1.27 1.27)) (hide yes)))
  (property "Tolerance" "10%" (at 119.38 116.84 0) (effects (font (size 1.27 1.27)) (hide yes)))
  (property "Supplier" "Mouser" (at 119.38 116.84 0) (effects (font (size 1.27 1.27)) (hide yes)))
  (property "SPN" "81-GRM32EC72A106KE5K" (at 119.38 116.84 0) (effects (font (size 1.27 1.27)) (hide yes)))
  (property "LCSC" "C5444485" (at 119.38 116.84 0) (effects (font (size 1.27 1.27)) (hide yes)))
  (property "Comment" "lifecycle=Active; Alternative part: Samsung CL32Y106KCVZNW (almost identical specs)" (at 119.38 116.84 0) (effects (font (size 1.27 1.27)) (hide yes)))
  (pin "1")
  (pin "2"))
 (symbol
  (lib_id "#dzdb:g_cap/C-100n-0603")
  (at 128.27 116.84 0)
  (unit 1)
  (exclude_from_sim no)
  (in_bom yes)
  (on_board yes)
  (dnp no)
  (property "Reference" "C38" (at 123.952 114.554 0) (effects (font (size 1.27 1.27)) (justify left)))
  (property "Value" "100nF" (at 122.174 119.126 0) (effects (font (size 1.27 1.27)) (justify left)))
  (property "Footprint" "Capacitor_SMD:C_0603_1608Metric" (at 129.2352 120.65 0) (effects (font (size 1.27 1.27)) (hide yes)))
  (property "Datasheet" "https://www.we-online.com/components/products/datasheet/885012206095.pdf" (at 128.27 116.84 0) (effects (font (size 1.27 1.27)) (hide yes)))
  (property "Description" "Cap 100nF 50V 0603 C0G ±10%" (at 128.27 116.84 0) (effects (font (size 1.27 1.27)) (hide yes)))
  (property "IPN" "C-100n-0603" (at 128.27 116.84 0) (effects (font (size 1.27 1.27)) (hide yes)))
  (property "MPN" "885012206095" (at 128.27 116.84 0) (effects (font (size 1.27 1.27)) (hide yes)))
  (property "Manufacturer" "Wurth Elektronik" (at 128.27 116.84 0) (effects (font (size 1.27 1.27)) (hide yes)))
  (property "Capacitance" "100nF" (at 128.27 116.84 0) (effects (font (size 1.27 1.27)) (hide yes)))
  (property "Voltage" "50V" (at 128.27 116.84 0) (effects (font (size 1.27 1.27)) (hide yes)))
  (property "Material" "C0G" (at 128.27 116.84 0) (effects (font (size 1.27 1.27)) (hide yes)))
  (property "Tolerance" "10%" (at 128.27 116.84 0) (effects (font (size 1.27 1.27)) (hide yes)))
  (property "Supplier" "Mouser" (at 128.27 116.84 0) (effects (font (size 1.27 1.27)) (hide yes)))
  (property "SPN" "710-885012206095" (at 128.27 116.84 0) (effects (font (size 1.27 1.27)) (hide yes)))
  (property "LCSC" "CXXXXX" (at 128.27 116.84 0) (effects (font (size 1.27 1.27)) (hide yes)))
  (property "Comment" "lifecycle=Active; note=Auto-generated" (at 128.27 116.84 0) (effects (font (size 1.27 1.27)) (hide yes)))
  (pin "2")
  (pin "1"))
 (symbol
  (lib_id "#dzdb:g_cap/C-100n-0603")
  (at 128.27 91.44 0)
  (unit 1)
  (exclude_from_sim no)
  (in_bom yes)
  (on_board yes)
  (dnp no)
  (property "Reference" "C37" (at 123.444 89.662 0) (effects (font (size 1.27 1.27)) (justify left)))
  (property "Value" "100nF" (at 121.92 93.472 0) (effects (font (size 1.27 1.27)) (justify left)))
  (property "Footprint" "Capacitor_SMD:C_0603_1608Metric" (at 129.2352 95.25 0) (effects (font (size 1.27 1.27)) (hide yes)))
  (property "Datasheet" "https://www.we-online.com/components/products/datasheet/885012206095.pdf" (at 128.27 91.44 0) (effects (font (size 1.27 1.27)) (hide yes)))
  (property "Description" "Cap 100nF 50V 0603 C0G ±10%" (at 128.27 91.44 0) (effects (font (size 1.27 1.27)) (hide yes)))
  (property "IPN" "C-100n-0603" (at 128.27 91.44 0) (effects (font (size 1.27 1.27)) (hide yes)))
  (property "MPN" "885012206095" (at 128.27 91.44 0) (effects (font (size 1.27 1.27)) (hide yes)))
  (property "Manufacturer" "Wurth Elektronik" (at 128.27 91.44 0) (effects (font (size 1.27 1.27)) (hide yes)))
  (property "Capacitance" "100nF" (at 128.27 91.44 0) (effects (font (size 1.27 1.27)) (hide yes)))
  (property "Voltage" "50V" (at 128.27 91.44 0) (effects (font (size 1.27 1.27)) (hide yes)))
  (property "Material" "C0G" (at 128.27 91.44 0) (effects (font (size 1.27 1.27)) (hide yes)))
  (property "Tolerance" "10%" (at 128.27 91.44 0) (effects (font (size 1.27 1.27)) (hide yes)))
  (property "Supplier" "Mouser" (at 128.27 91.44 0) (effects (font (size 1.27 1.27)) (hide yes)))
  (property "SPN" "710-885012206095" (at 128.27 91.44 0) (effects (font (size 1.27 1.27)) (hide yes)))
  (property "LCSC" "CXXXXX" (at 128.27 91.44 0) (effects (font (size 1.27 1.27)) (hide yes)))
  (property "Comment" "lifecycle=Active; note=Auto-generated" (at 128.27 91.44 0) (effects (font (size 1.27 1.27)) (hide yes)))
  (pin "2")
  (pin "1"))
 (symbol
  (lib_id "#dzdb:g_cap/C-100n-0603")
  (at 180.34 92.71 0)
  (unit 1)
  (exclude_from_sim no)
  (in_bom yes)
  (on_board yes)
  (dnp no)
  (property "Reference" "C40" (at 178.308 90.932 0) (effects (font (size 1.27 1.27)) (justify left)))
  (property "Value" "100nF" (at 177.546 94.996 0) (effects (font (size 1.27 1.27)) (justify left)))
  (property "Footprint" "Capacitor_SMD:C_0603_1608Metric" (at 181.3052 96.52 0) (effects (font (size 1.27 1.27)) (hide yes)))
  (property "Datasheet" "https://www.we-online.com/components/products/datasheet/885012206095.pdf" (at 180.34 92.71 0) (effects (font (size 1.27 1.27)) (hide yes)))
  (property "Description" "Cap 100nF 50V 0603 C0G ±10%" (at 180.34 92.71 0) (effects (font (size 1.27 1.27)) (hide yes)))
  (property "IPN" "C-100n-0603" (at 180.34 92.71 0) (effects (font (size 1.27 1.27)) (hide yes)))
  (property "MPN" "885012206095" (at 180.34 92.71 0) (effects (font (size 1.27 1.27)) (hide yes)))
  (property "Manufacturer" "Wurth Elektronik" (at 180.34 92.71 0) (effects (font (size 1.27 1.27)) (hide yes)))
  (property "Capacitance" "100nF" (at 180.34 92.71 0) (effects (font (size 1.27 1.27)) (hide yes)))
  (property "Voltage" "50V" (at 180.34 92.71 0) (effects (font (size 1.27 1.27)) (hide yes)))
  (property "Material" "C0G" (at 180.34 92.71 0) (effects (font (size 1.27 1.27)) (hide yes)))
  (property "Tolerance" "10%" (at 180.34 92.71 0) (effects (font (size 1.27 1.27)) (hide yes)))
  (property "Supplier" "Mouser" (at 180.34 92.71 0) (effects (font (size 1.27 1.27)) (hide yes)))
  (property "SPN" "710-885012206095" (at 180.34 92.71 0) (effects (font (size 1.27 1.27)) (hide yes)))
  (property "LCSC" "CXXXXX" (at 180.34 92.71 0) (effects (font (size 1.27 1.27)) (hide yes)))
  (property "Comment" "lifecycle=Active; note=Auto-generated" (at 180.34 92.71 0) (effects (font (size 1.27 1.27)) (hide yes)))
  (pin "2")
  (pin "1"))
 (symbol
  (lib_id "power:GND")
  (at 184.15 102.87 0)
  (unit 1)
  (exclude_from_sim no)
  (in_bom yes)
  (on_board yes)
  (dnp no)
  (fields_autoplaced yes)
  (property "Reference" "#PWR060" (at 184.15 109.22 0) (effects (font (size 1.27 1.27)) (hide yes)))
  (property "Value" "GND" (at 184.15 107.95 0) (effects (font (size 1.27 1.27))))
  (property "Footprint" "" (at 184.15 102.87 0) (effects (font (size 1.27 1.27)) (hide yes)))
  (property "Datasheet" "" (at 184.15 102.87 0) (effects (font (size 1.27 1.27)) (hide yes)))
  (property "Description" "Power symbol creates a global label with name \"GND\" , ground" (at 184.15 102.87 0) (effects (font (size 1.27 1.27)) (hide yes)))
  (pin "1"))
 (symbol
  (lib_id "#dzdb:s_cap/C-MUR-GRM32EC72A106KE05")
  (at 119.38 91.44 0)
  (unit 1)
  (exclude_from_sim no)
  (in_bom yes)
  (on_board yes)
  (dnp no)
  (property "Reference" "C35" (at 114.808 89.154 0) (effects (font (size 1.27 1.27)) (justify left)))
  (property "Value" "10uF" (at 114.3 93.726 0) (effects (font (size 1.27 1.27)) (justify left)))
  (property "Footprint" "Capacitor_SMD:C_1210_3225Metric" (at 120.3452 95.25 0) (effects (font (size 1.27 1.27)) (hide yes)))
  (property "Datasheet" "https://www.murata.com/products/productdetail?partno=GRM32EC72A106KE05K" (at 119.38 91.44 0) (effects (font (size 1.27 1.27)) (hide yes)))
  (property "Description" "Cap 10µF 100V 1210 X7R ±10%" (at 119.38 91.44 0) (effects (font (size 1.27 1.27)) (hide yes)))
  (property "IPN" "C-MUR-GRM32EC72A106KE05" (at 119.38 91.44 0) (effects (font (size 1.27 1.27)) (hide yes)))
  (property "MPN" "GRM32EC72A106KE05" (at 119.38 91.44 0) (effects (font (size 1.27 1.27)) (hide yes)))
  (property "Manufacturer" "Murata Electronics" (at 119.38 91.44 0) (effects (font (size 1.27 1.27)) (hide yes)))
  (property "Capacitance" "10uF" (at 119.38 91.44 0) (effects (font (size 1.27 1.27)) (hide yes)))
  (property "Voltage" "100V" (at 119.38 91.44 0) (effects (font (size 1.27 1.27)) (hide yes)))
  (property "Material" "X7R" (at 119.38 91.44 0) (effects (font (size 1.27 1.27)) (hide yes)))
  (property "Tolerance" "10%" (at 119.38 91.44 0) (effects (font (size 1.27 1.27)) (hide yes)))
  (property "Supplier" "Mouser" (at 119.38 91.44 0) (effects (font (size 1.27 1.27)) (hide yes)))
  (property "SPN" "81-GRM32EC72A106KE5K" (at 119.38 91.44 0) (effects (font (size 1.27 1.27)) (hide yes)))
  (property "LCSC" "C5444485" (at 119.38 91.44 0) (effects (font (size 1.27 1.27)) (hide yes)))
  (property "Comment" "lifecycle=Active; Alternative part: Samsung CL32Y106KCVZNW (almost identical specs)" (at 119.38 91.44 0) (effects (font (size 1.27 1.27)) (hide yes)))
  (pin "1")
  (pin "2"))
 (symbol
  (lib_id "power:GND")
  (at 125.73 128.27 0)
  (unit 1)
  (exclude_from_sim no)
  (in_bom yes)
  (on_board yes)
  (dnp no)
  (fields_autoplaced yes)
  (property "Reference" "#PWR058" (at 125.73 134.62 0) (effects (font (size 1.27 1.27)) (hide yes)))
  (property "Value" "GND" (at 125.73 133.35 0) (effects (font (size 1.27 1.27))))
  (property "Footprint" "" (at 125.73 128.27 0) (effects (font (size 1.27 1.27)) (hide yes)))
  (property "Datasheet" "" (at 125.73 128.27 0) (effects (font (size 1.27 1.27)) (hide yes)))
  (property "Description" "Power symbol creates a global label with name \"GND\" , ground" (at 125.73 128.27 0) (effects (font (size 1.27 1.27)) (hide yes)))
  (pin "1")))
